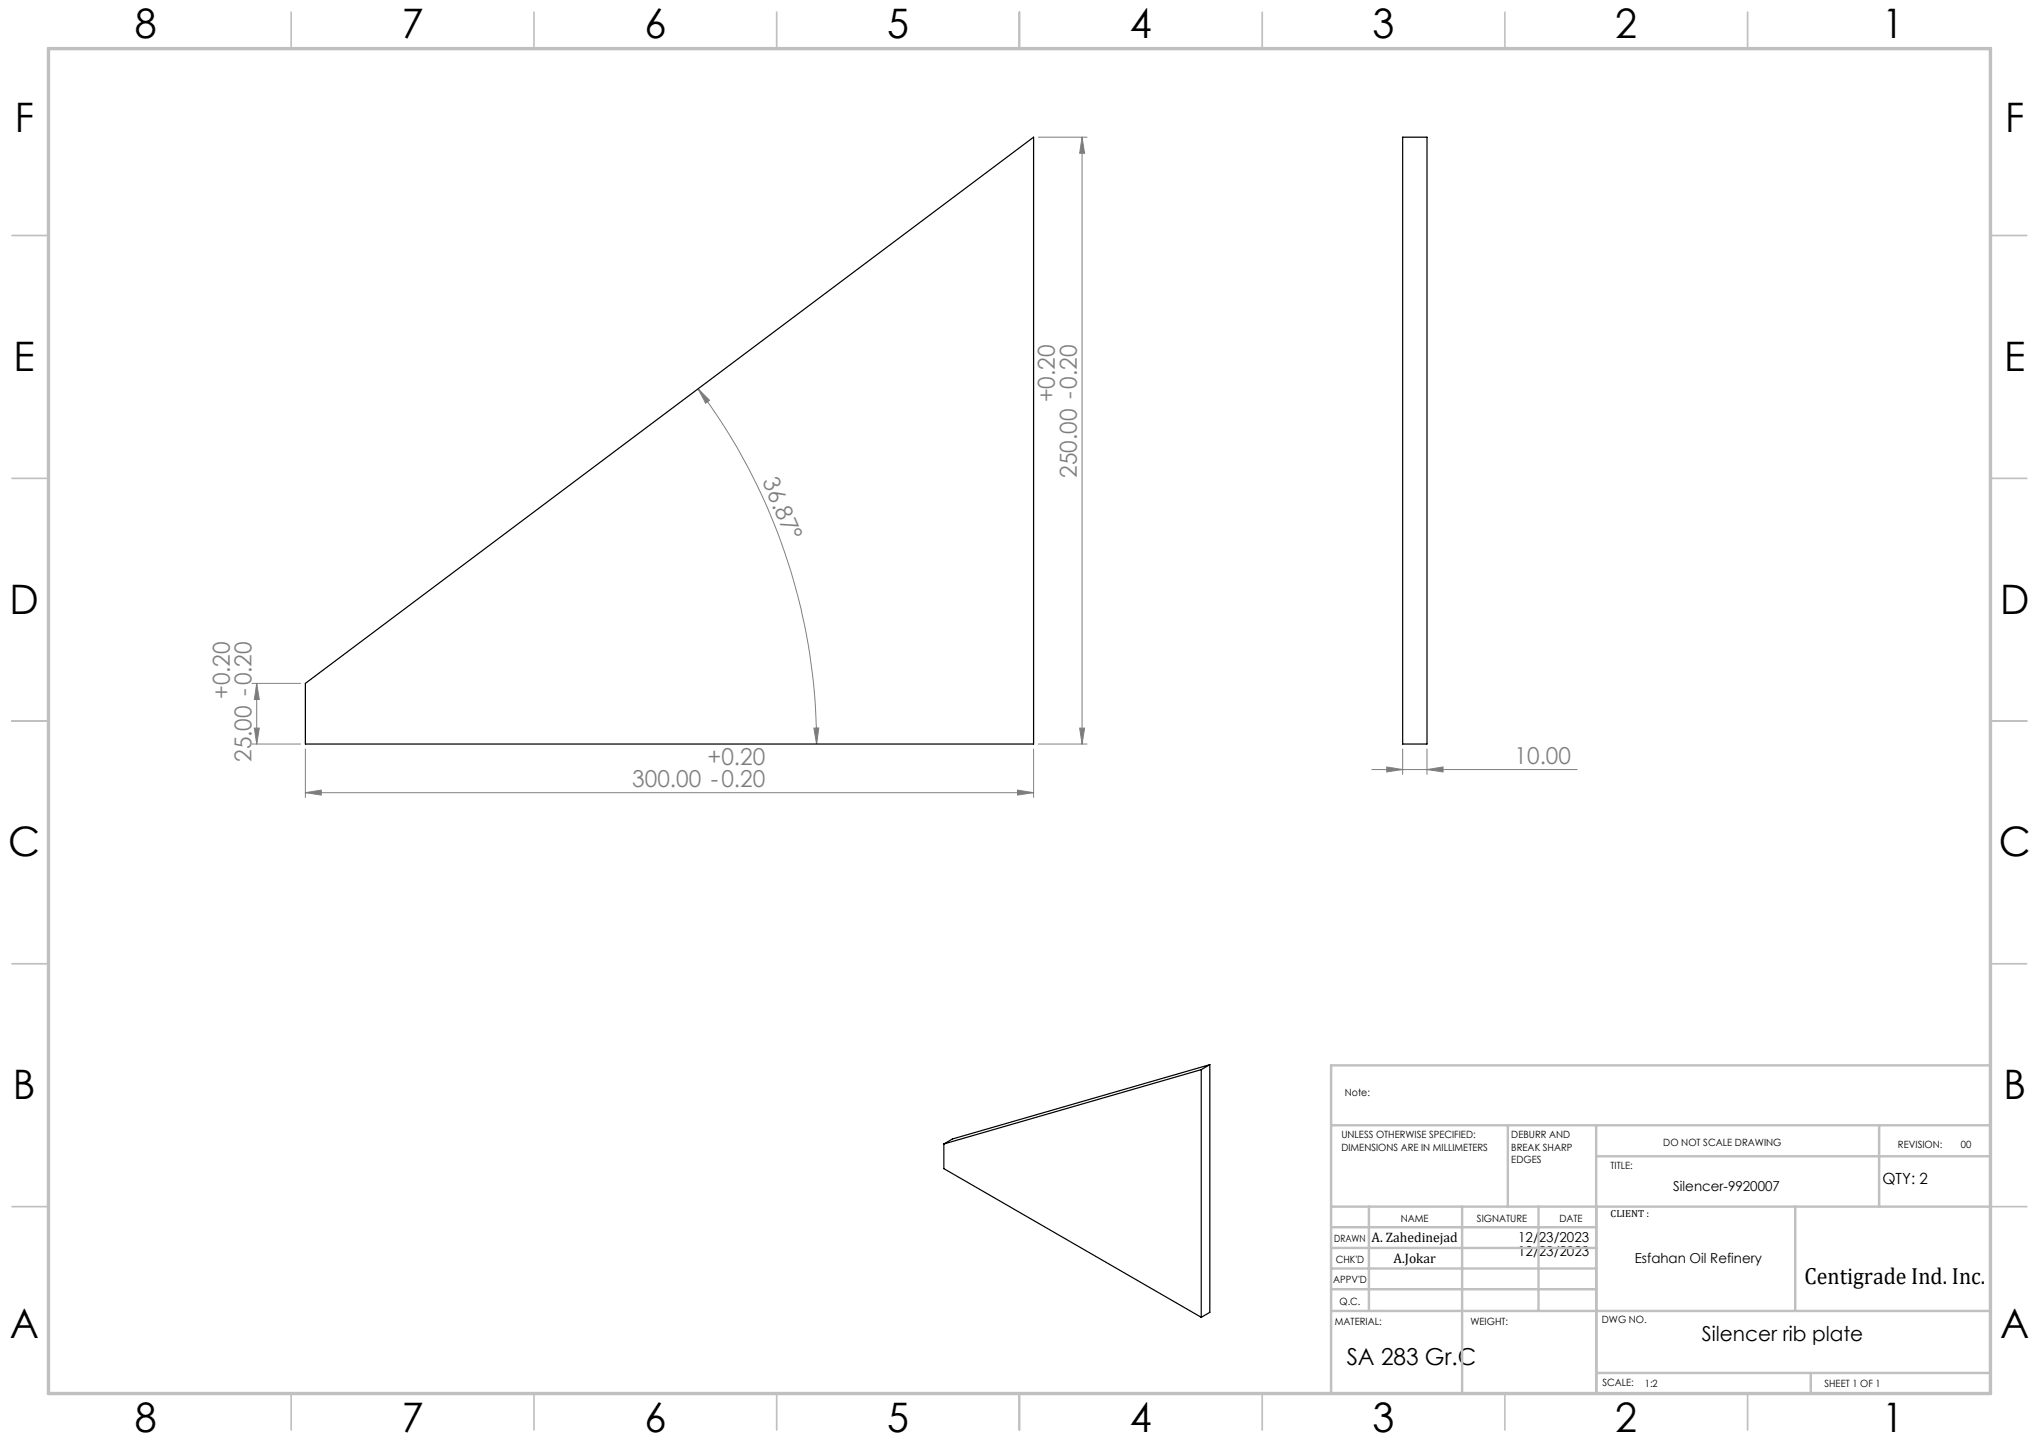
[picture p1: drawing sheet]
<svg xmlns="http://www.w3.org/2000/svg" width="420mm" height="297mm" viewBox="0 0 420 297" stroke-linecap="round" stroke-linejoin="round" font-family="sans-serif">
<g fill="none" stroke="#808080" stroke-width=".21">
<path d="M213.9 28.3h10M222.9 28.3l.5 3.3h-1zM222.9 28.3v124.9M143.8 80.1l2.4 2.3-.9 .6zM143.8 80.1a122.2 122.2 0 0 1 24.4 73.1M51.9 153.2h10M51.9 140.8h10M52.4 150h1l-.5 3.2zM52.9 140.8l.5 3.3h-1zM52.9 140.8v12.4M62.9 154.3v9.9M167.6 150l1.1-.1-.5 3.3z"/>
<path d="M212.9 154.3v9.9M213.9 153.2h10M222.4 150h1l-.5 3.2zM282.6 158.5h42.3M285.6 158l3.3 .5-3.3 .5zM288.9 154.3v5.2M293.9 158.5l3.4-.5v1zM293.9 154.3v5.2M62.9 163.3l3.3-.6v1.1zM62.9 163.3h150M209.6 162.7l3.3 .6-3.3 .5z"/>
</g>
<g fill="none" stroke="#c0c0c0" stroke-width=".35">
<path d="M60 2.5v7.5M110 2.5v7.5M160 2.5v7.5M210 2.5v7.5M260 2.5v7.5M310 2.5v7.5M360 2.5v7.5M2.5 48.5h7.5M410 48.5h7.5M2.5 98.5h7.5M410 98.5h7.5M2.5 148.5h7.5"/>
<path d="M410 148.5h7.5M2.5 198.5h7.5M410 198.5h7.5M2.5 248.5h7.5M410 248.5h7.5M60 287v7.5M110 287v7.5M160 287v7.5M210 287v7.5M260 287v7.5M310 287v7.5M360 287v7.5"/>
</g>
<g fill="none" stroke="#c0c0c0" stroke-width=".5">
<path d="M410 219.4h-135.8v67.4M274.2 231.8h135.8M310.6 231.8v16.7M328.8 231.8v55.2M328.8 238.2h81.2M387.1 231.8v16.7M274.2 248.5h135.8M274.2 257h54.6M274.2 252.8h54.6M282 248.5v21.5M301.2 248.5v38.3M316.9 248.5v21.5"/>
<path d="M369.8 248.5v21.5M274.2 265.5h54.6M274.2 261.3h54.6M274.2 270h135.8M328.8 282.8h81.2M373 282.8v4.2"/>
</g>
<path d="M10 10h400v277h-400z" fill="none" stroke="#c0c0c0" stroke-width=".7"/>
<g fill="#808080">
<path d="M167.6 150l1.1-.1-.5 3.3zM143.8 80.1l2.4 2.3-.9 .6z"/>
<path d="M62.9 163.3l3.3-.6v1.1zM209.6 162.7l3.3 .6-3.3 .5zM285.6 158l3.3 .5-3.3 .5zM293.9 158.5l3.4-.5v1z"/>
<path d="M222.4 150h1l-.5 3.2zM222.9 28.3l.5 3.3h-1z"/>
<path d="M52.9 140.8l.5 3.3h-1zM52.4 150h1l-.5 3.2z"/>
</g>
<path d="M288.9 28.3h5v124.9h-5zM62.9 140.8l150-112.5v124.9h-150zM249.2 219.3v51l-1.8 1M249.2 219.3l-1.8 1M249.2 219.3l-53 15.3-1.8 1M194.4 235.6v5.1l53 30.6M247.4 220.3v51M247.4 220.3l-53 15.3" fill="none" stroke="#000" stroke-width=".25"/>
<g font-size="8.4">
<text x="27.7" y="7.9">8</text>
<text x="82.7" y="7.9">7</text>
<text x="132.7" y="7.9">6</text>
<text x="182.7" y="7.9">5</text>
<text x="232.7" y="7.9">4</text>
<text x="282.7" y="7.9">3</text>
<text x="332.7" y="7.9">2</text>
<text x="387.7" y="7.9">1</text>
<text x="3" y="27.1">F</text>
<text x="413" y="27.1">F</text>
<text x="2.8" y="76.4">E</text>
<text x="412.8" y="76.4">E</text>
<text x="2" y="126.4">D</text>
<text x="412" y="126.4">D</text>
<text x="1.7" y="176.4">C</text>
<text x="411.7" y="176.4">C</text>
<text x="2.7" y="226.4">B</text>
<text x="412.7" y="226.4">B</text>
<text x="2" y="275.6">A</text>
<text x="412" y="275.6">A</text>
<text x="27.7" y="294.9">8</text>
<text x="82.7" y="294.9">7</text>
<text x="132.7" y="294.9">6</text>
<text x="182.7" y="294.9">5</text>
<text x="232.7" y="294.9">4</text>
<text x="282.7" y="294.9">3</text>
<text x="332.7" y="294.9">2</text>
<text x="387.7" y="294.9">1</text>
</g>
<g font-size="4.8" fill="#808080">
<text x="217.3" y="82.9" transform="rotate(-90 217.3 82.9)">+0.20</text>
<text x="157" y="99.1" transform="rotate(67 157 99.1)">36.87°</text>
<text x="221.8" y="98.4" transform="rotate(-90 221.8 98.4)">250.00 -0.20</text>
<text x="47.3" y="144" transform="rotate(-90 47.3 144)">+0.20</text>
<text x="51.8" y="156.9" transform="rotate(-90 51.8 156.9)">25.00 -0.20</text>
<text x="145.8" y="157.6">+0.20</text>
<text x="312" y="157.4">10.00</text>
<text x="130.2" y="162.1">300.00 -0.20</text>
</g>
<g font-size="4.8">
<text x="371.7" y="264.5">Centigrade Ind. Inc.</text>
<text x="277.4" y="281.1">SA 283 Gr.C</text>
</g>
<text font-size="4.2" x="350.6" y="276.1">Silencer rib plate</text>
<text font-size="3.2" x="387.7" y="243.9">QTY: 2</text>
<g font-size="2.8">
<text x="344.7" y="245.3">Silencer-9920007</text>
<text x="282.5" y="255.9">A. Zahedinejad</text>
<text x="312.7" y="255.9">12/23/2023</text>
<text x="287" y="260.1">A.Jokar</text>
<text x="312.7" y="258.7">12/23/2023</text>
<text x="336.7" y="260.1">Esfahan Oil Refinery</text>
</g>
<g font-size="2.1">
<text x="277" y="225.8">Note:</text>
<text x="276.3" y="234.5">UNLESS OTHERWISE SPECIFIED:</text>
<text x="276.3" y="237">DIMENSIONS ARE IN MILLIMETERS</text>
<text x="311.3" y="234.5">DEBURR AND</text>
<text x="311.3" y="237">BREAK SHARP</text>
<text x="311.3" y="239.5">EDGES</text>
<text x="342.6" y="235.9">DO NOT SCALE DRAWING</text>
<text x="391" y="236.5">REVISION:</text>
<text x="403.9" y="236.5">00</text>
<text x="331.8" y="240.8">TITLE:</text>
<text x="288.5" y="251.7">NAME</text>
<text x="304.2" y="251.7">SIGNATURE</text>
<text x="321.2" y="251.7">DATE</text>
<text x="331.8" y="250.7">CLIENT :</text>
<text x="274.8" y="255.8">DRAWN</text>
<text x="275.1" y="260.1">CHK'D</text>
<text x="274.6" y="264.2">APPV'D</text>
<text x="275.9" y="268.7">Q.C.</text>
<text x="275" y="273">MATERIAL:</text>
<text x="302.9" y="273">WEIGHT:</text>
<text x="330" y="272.5">DWG NO.</text>
<text x="330.1" y="285.6">SCALE:</text>
<text x="338.8" y="285.6">1:2</text>
<text x="375.8" y="285.6">SHEET 1 OF 1</text>
</g>
</svg>
